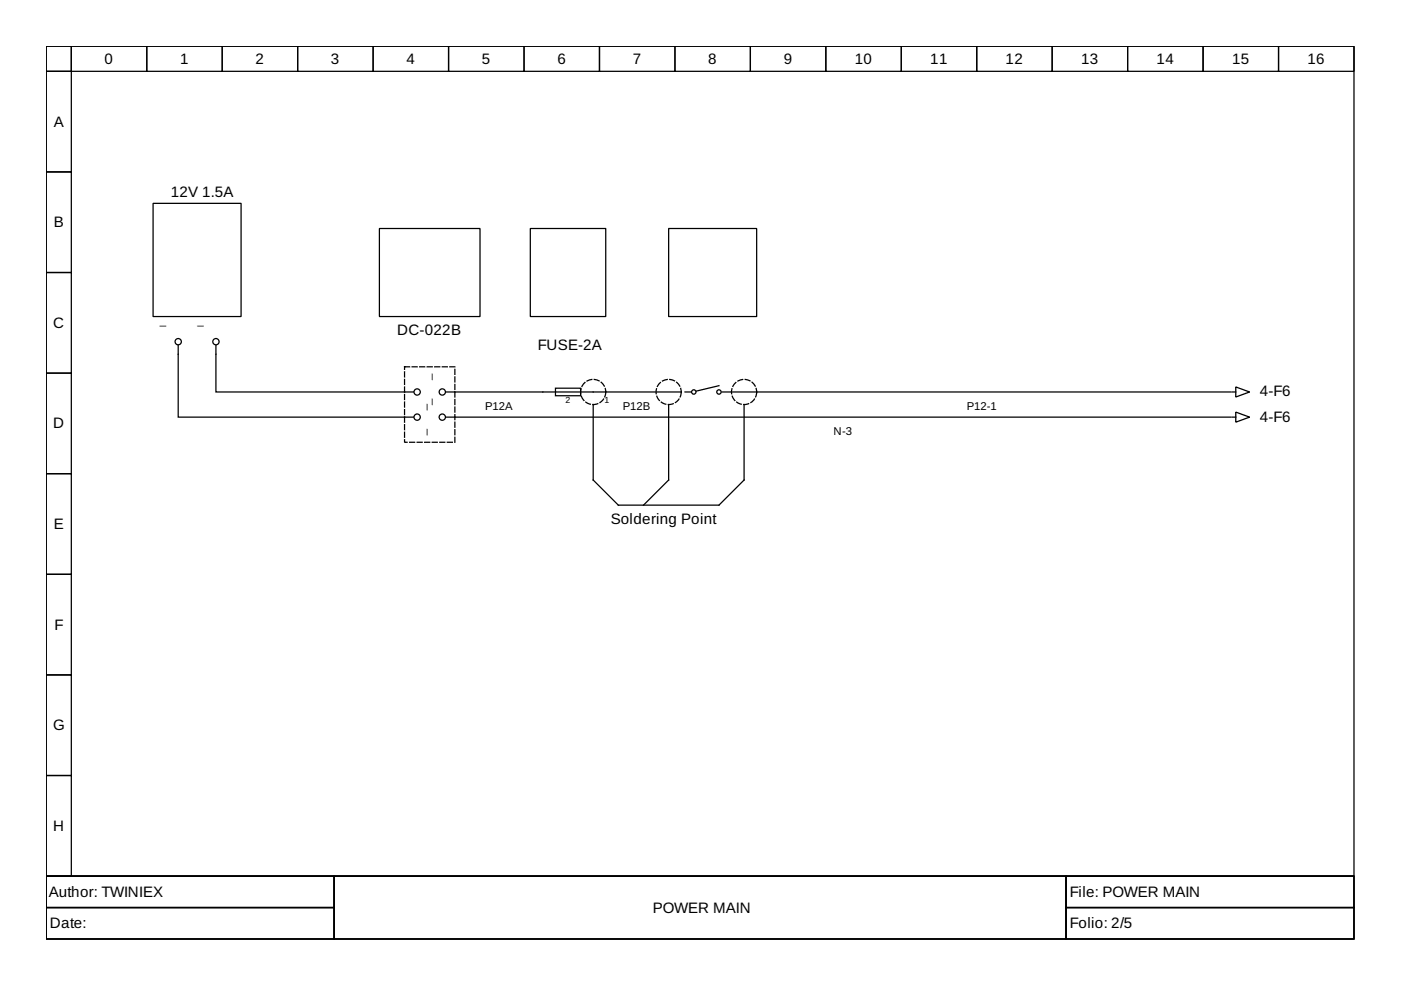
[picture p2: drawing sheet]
<svg xmlns="http://www.w3.org/2000/svg" width="297mm" height="210mm" viewBox="0 0 297 210" stroke-linecap="round" stroke-linejoin="round" font-family="sans-serif">
<g fill="none" stroke="#000" stroke-width=".27">
<path d="M9.8 9.8h277.3v176h-277.3zM9.8 9.8h5.3v5.3h-5.3zM9.8 15.1h5.3v21.4h-5.3zM15.1 9.8h16v5.3h-16zM31.1 9.8h16v5.3h-16zM47.1 9.8h16v5.3h-16zM63.1 9.8h16v5.3h-16zM79.1 9.8h16v5.3h-16zM95.1 9.8h16v5.3h-16zM111.1 9.8h16v5.3h-16zM127.1 9.8h16v5.3h-16zM143.1 9.8h16v5.3h-16z"/>
<path d="M159.1 9.8h16v5.3h-16zM175.1 9.8h16v5.3h-16zM191.1 9.8h16v5.3h-16zM207.1 9.8h16v5.3h-16zM223.1 9.8h16v5.3h-16zM239.1 9.8h16v5.3h-16zM255.1 9.8h16v5.3h-16zM271.1 9.8h16v5.3h-16zM9.8 36.5h5.3v21.3h-5.3zM9.8 57.8h5.3v21.3h-5.3zM32.5 43.1h18.6v24h-18.6zM80.4 48.4h21.4v18.7h-21.4z"/>
<path d="M112.4 48.4h16v18.7h-16zM141.8 48.4h18.6v18.7h-18.6zM9.8 79.1h5.3v21.3h-5.3zM37.8 73.2v15.2h49.8M45.8 73.2v9.9h41.8M94.6 83.1h49.6M94.6 88.4h166.3M117.8 82.3h5.3v1.6h-5.3zM125.8 85.8v16l5.3 5.3h21.3l5.4-5.3v-16M141.8 85.8v16l-5.4 5.3M145.2 83.1h1.4M152.4 81.8l-4.8 1.1"/>
<path d="M153.1 83.1h2M155.4 83.1h105.5M261.2 83.1h.8M261.2 88.4h.8M262 87.4l2.9 1-2.9 1.1zM262 82l2.9 1.1-2.9 1.1zM9.8 100.4h5.3v21.4h-5.3zM9.8 121.8h5.3v21.3h-5.3zM9.8 143.1h5.3v21.3h-5.3zM9.8 164.4h5.3v21.4h-5.3zM9.8 185.8h277.3v13.3h-277.3zM9.8 185.8h61v6.6h-61z"/>
<path d="M9.8 192.4h61v6.7h-61zM70.8 185.8h155.2v13.3h-155.2zM226 185.8h61.1v6.6h-61.1zM226 192.4h61.1v6.7h-61.1z"/>
<circle cx="37.8" cy="72.4" r=".67"/>
<circle cx="45.8" cy="72.4" r=".67"/>
<circle cx="88.4" cy="88.4" r=".67"/>
<circle cx="88.4" cy="83.1" r=".67"/>
<circle cx="93.8" cy="83.1" r=".67"/>
<circle cx="93.8" cy="88.4" r=".67"/>
<circle cx="147.1" cy="83.1" r=".47"/>
<circle cx="152.4" cy="83.1" r=".47"/>
</g>
<g fill="none" stroke="#000" stroke-width=".27" stroke-dasharray="1.1 .5">
<path d="M85.8 77.8h10.6v16h-10.6z"/>
<circle cx="125.8" cy="83.1" r="2.67"/>
<circle cx="141.8" cy="83.1" r="2.67"/>
<circle cx="157.8" cy="83.1" r="2.67"/>
</g>
<path d="M185.9 94.2h10.4v4.6h-10.4z" fill="#fff"/>
<g font-size="3.2">
<text x="22.2" y="13.5">0</text>
<text x="38.2" y="13.5">1</text>
<text x="54.2" y="13.5">2</text>
<text x="70.2" y="13.5">3</text>
<text x="86.2" y="13.5">4</text>
<text x="102.2" y="13.5">5</text>
<text x="118.2" y="13.5">6</text>
<text x="134.2" y="13.5">7</text>
<text x="150.2" y="13.5">8</text>
<text x="166.2" y="13.5">9</text>
<text x="181.2" y="13.5">10</text>
<text x="197.2" y="13.5">11</text>
<text x="213.2" y="13.5">12</text>
<text x="229.2" y="13.5">13</text>
<text x="245.2" y="13.5">14</text>
<text x="261.2" y="13.5">15</text>
<text x="277.2" y="13.5">16</text>
<text x="11.4" y="26.9">A</text>
<text x="36.2" y="41.8">12V 1.5A</text>
<text x="11.4" y="48.2">B</text>
<text x="11.3" y="69.5">C</text>
<text x="84.2" y="71.1">DC-022B</text>
<text x="114" y="74.3">FUSE-2A</text>
<text x="267.1" y="89.4">4-F6</text>
<text x="267.1" y="84">4-F6</text>
<text x="11.3" y="90.8">D</text>
<text x="11.4" y="112.2">E</text>
<text x="129.5" y="111.1">Soldering Point</text>
<text x="11.5" y="133.5">F</text>
<text x="11.3" y="154.8">G</text>
<text x="11.3" y="176.2">H</text>
<text x="10.3" y="190.2">Author: TWINIEX</text>
<text x="226.8" y="190.2">File: POWER MAIN</text>
<text x="10.6" y="196.8">Date:</text>
<text x="138.4" y="193.5">POWER MAIN</text>
<text x="226.8" y="196.8">Folio: 2/5</text>
</g>
<g font-size="2.4">
<text x="35.3" y="69.6" transform="rotate(-180 35.3 69.6)">_</text>
<text x="43.2" y="69.6" transform="rotate(-180 43.2 69.6)">_</text>
<text x="91.2" y="80.6" transform="rotate(-90 91.2 80.6)">_</text>
<text x="91.2" y="85.9" transform="rotate(-90 91.2 85.9)">_</text>
<text x="102.8" y="86.8">P12A</text>
<text x="132" y="86.8">P12B</text>
<text x="205" y="86.8">P12-1</text>
<text x="91" y="91" transform="rotate(90 91 91)">_</text>
<text x="176.7" y="92.2">N-3</text>
</g>
<g font-size="1.9">
<text x="119.9" y="85.5">2</text>
<text x="128.2" y="85.5">1</text>
</g>
</svg>
